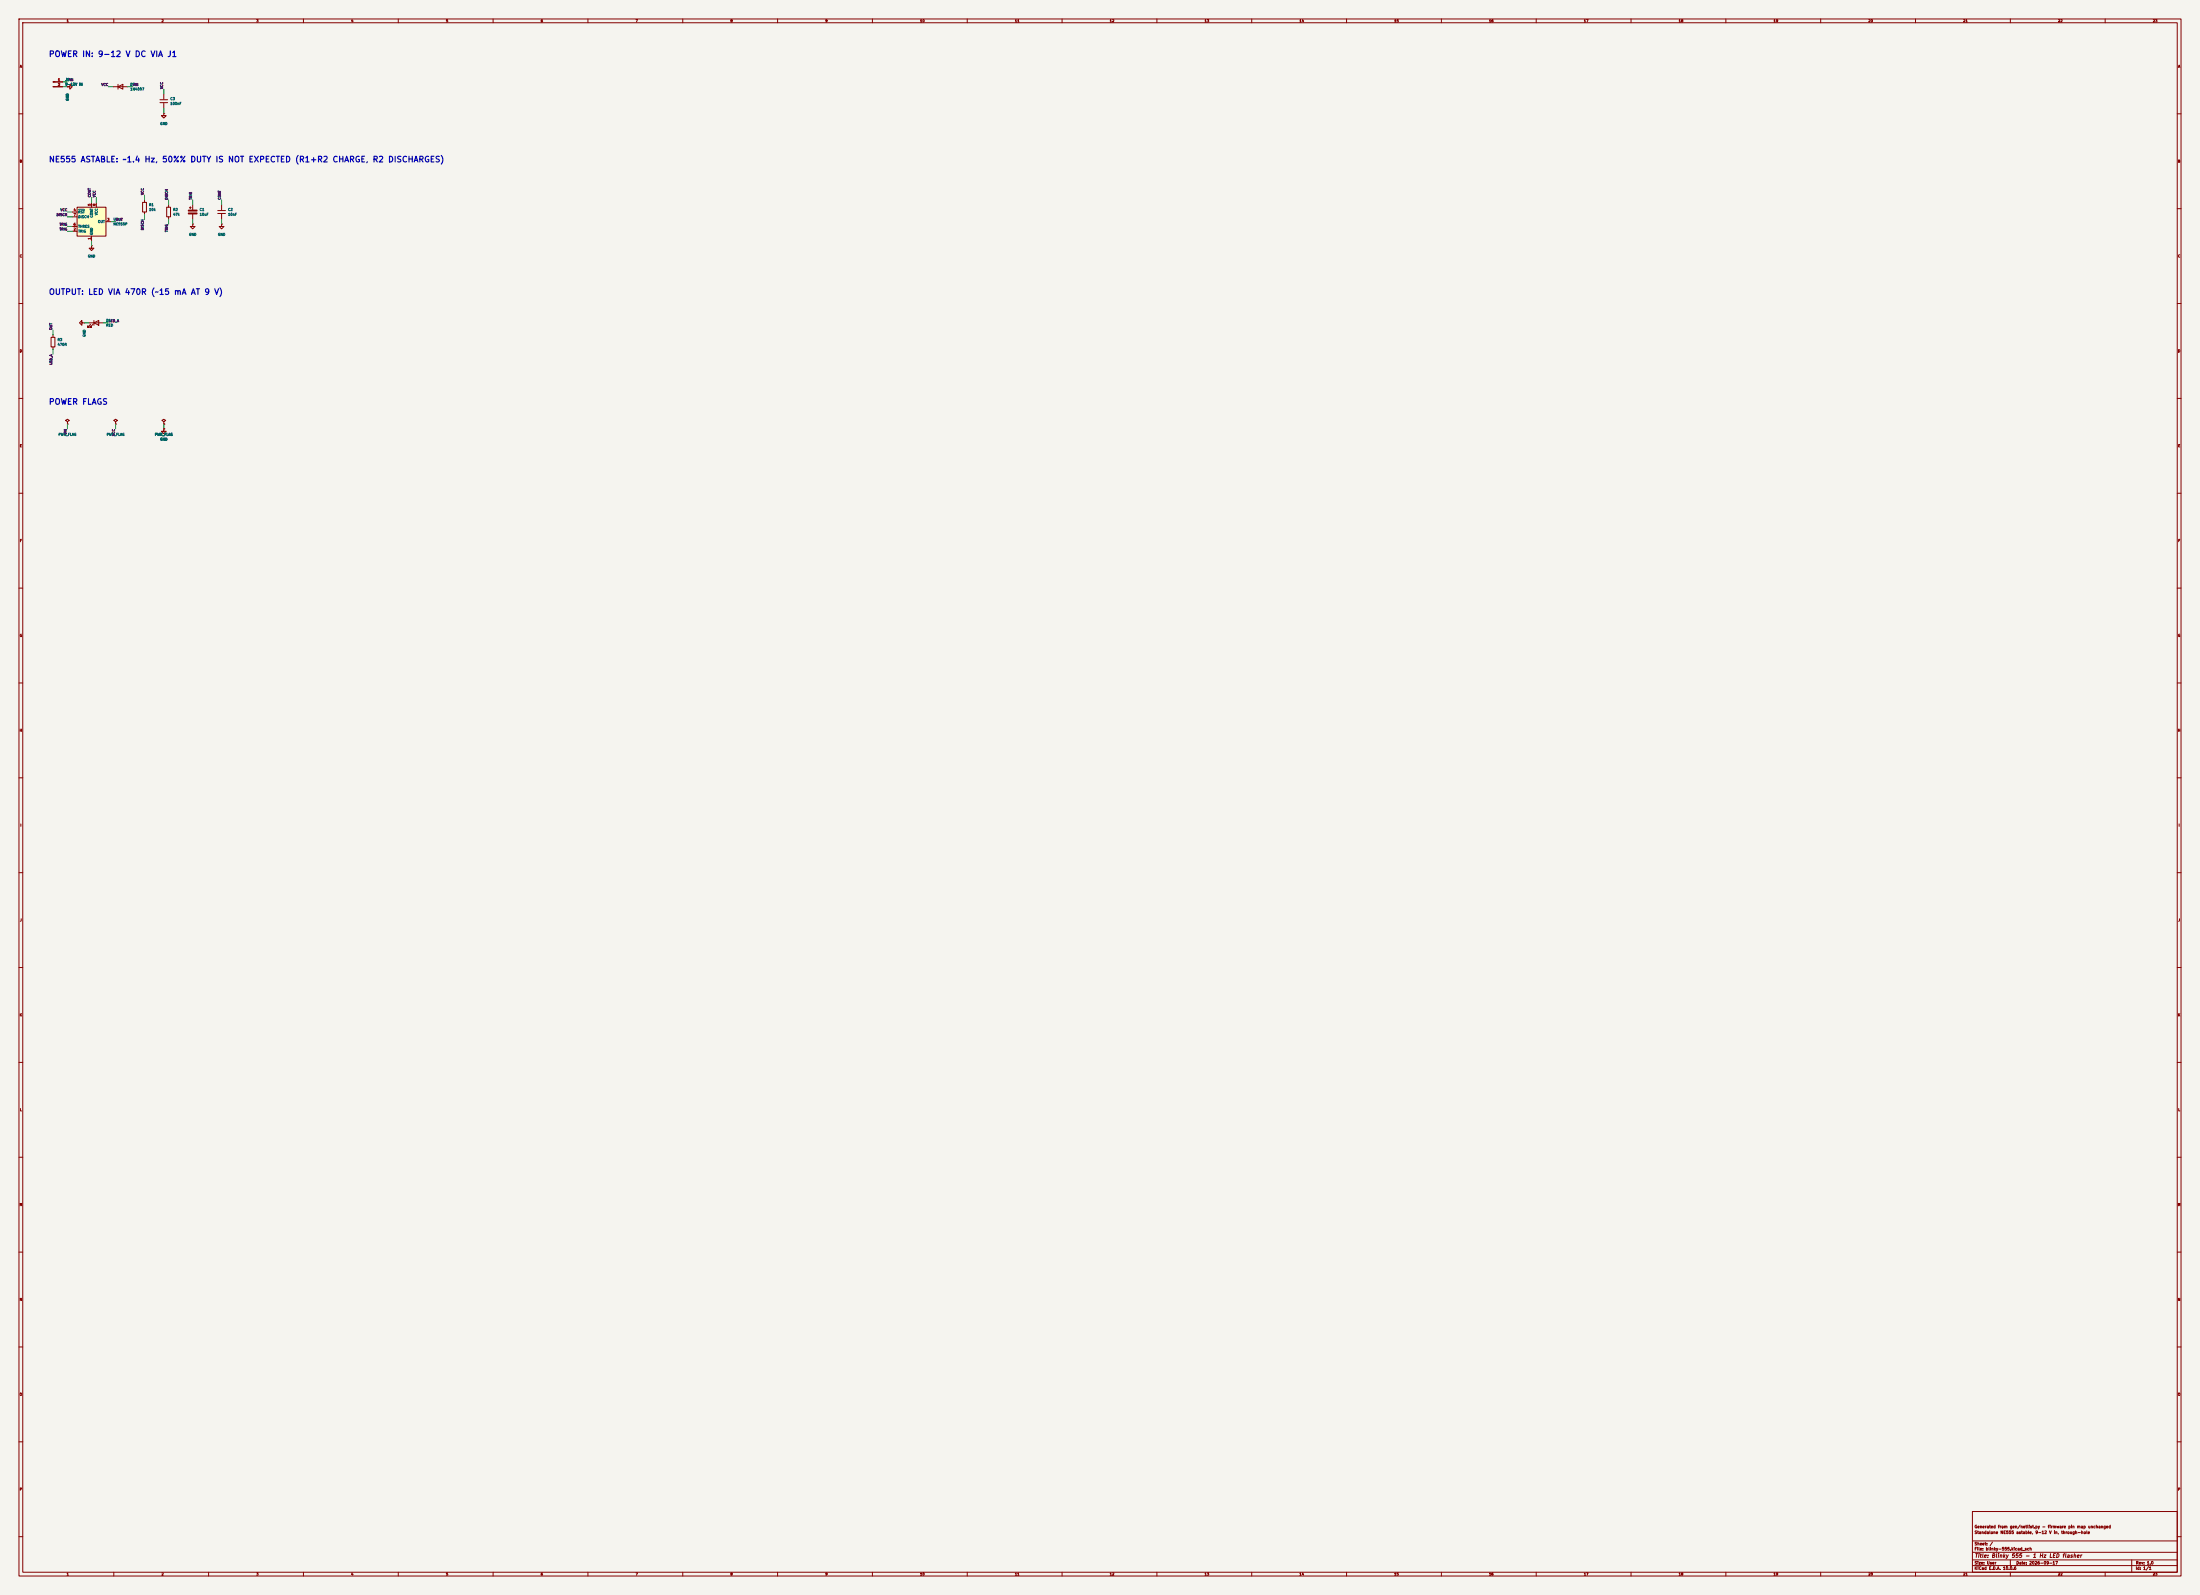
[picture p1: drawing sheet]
(kicad_sch
 (version 20250114)
 (generator "eeschema")
 (generator_version "10.0")
 (paper "User" 1160 840.74)
 (title_block (title "Blinky 555 - 1 Hz LED flasher") (date "2026-09-17") (rev "1.0") (comment 1 "Standalone NE555 astable, 9-12 V in, through-hole") (comment 2 "Generated from gen/netlist.py - firmware pin map unchanged"))
 (lib_symbols
  (symbol "Connector:Conn_01x02_Pin"
   (pin_names
    (offset 1.016) (hide yes)) (exclude_from_sim no) (in_bom yes) (on_board yes)
   (in_pos_files yes)
   (duplicate_pin_numbers_are_jumpers no)
   (property "Reference" "J" (at 0 2.54 0) (show_name no) (do_not_autoplace no) (effects (font (size 1.27 1.27))))
   (property "Value" "Conn_01x02_Pin" (at 0 -5.08 0) (show_name no) (do_not_autoplace no) (effects (font (size 1.27 1.27))))
   (property "Footprint" "" (at 0 0 0) (show_name no) (do_not_autoplace no) (hide yes) (effects (font (size 1.27 1.27))))
   (property "Datasheet" "" (at 0 0 0) (show_name no) (do_not_autoplace no) (hide yes) (effects (font (size 1.27 1.27))))
   (property "Description" "Generic connector, single row, 01x02, script generated" (at 0 0 0) (show_name no) (do_not_autoplace no) (hide yes) (effects (font (size 1.27 1.27))))
   (property "ki_locked" "" (at 0 0 0) (show_name no) (do_not_autoplace no) (effects (font (size 1.27 1.27))))
   (symbol "Conn_01x02_Pin_1_1"
    (rectangle (start 0.8636 0.127) (end 0 -0.127) (stroke (width 0.1524) (type default)) (fill (type outline)))
    (rectangle (start 0.8636 -2.413) (end 0 -2.667) (stroke (width 0.1524) (type default)) (fill (type outline)))
    (polyline (pts (xy 1.27 0) (xy 0.8636 0)) (stroke (width 0.1524) (type default)) (fill (type none)))
    (polyline (pts (xy 1.27 -2.54) (xy 0.8636 -2.54)) (stroke (width 0.1524) (type default)) (fill (type none)))
    (pin passive line (at 5.08 0 180) (length 3.81) (name "Pin_1" (effects (font (size 1.27 1.27)))) (number "1" (effects (font (size 1.27 1.27)))))
    (pin passive line (at 5.08 -2.54 180) (length 3.81) (name "Pin_2" (effects (font (size 1.27 1.27)))) (number "2" (effects (font (size 1.27 1.27))))))
   (embedded_fonts no))
  (symbol "Device:C"
   (pin_numbers (hide yes))
   (pin_names
    (offset 0.254)) (exclude_from_sim no) (in_bom yes) (on_board yes)
   (in_pos_files yes)
   (duplicate_pin_numbers_are_jumpers no)
   (property "Reference" "C" (at 0.635 2.54 0) (show_name no) (do_not_autoplace no) (effects (font (size 1.27 1.27)) (justify left)))
   (property "Value" "C" (at 0.635 -2.54 0) (show_name no) (do_not_autoplace no) (effects (font (size 1.27 1.27)) (justify left)))
   (property "Footprint" "" (at 0.9652 -3.81 0) (show_name no) (do_not_autoplace no) (hide yes) (effects (font (size 1.27 1.27))))
   (property "Datasheet" "" (at 0 0 0) (show_name no) (do_not_autoplace no) (hide yes) (effects (font (size 1.27 1.27))))
   (property "Description" "Unpolarized capacitor" (at 0 0 0) (show_name no) (do_not_autoplace no) (hide yes) (effects (font (size 1.27 1.27))))
   (symbol "C_0_1"
    (polyline (pts (xy -2.032 0.762) (xy 2.032 0.762)) (stroke (width 0.508) (type default)) (fill (type none)))
    (polyline (pts (xy -2.032 -0.762) (xy 2.032 -0.762)) (stroke (width 0.508) (type default)) (fill (type none))))
   (symbol "C_1_1"
    (pin passive line (at 0 3.81 270) (length 2.794) (name "" (effects (font (size 1.27 1.27)))) (number "1" (effects (font (size 1.27 1.27)))))
    (pin passive line (at 0 -3.81 90) (length 2.794) (name "" (effects (font (size 1.27 1.27)))) (number "2" (effects (font (size 1.27 1.27))))))
   (embedded_fonts no))
  (symbol "Device:C_Polarized"
   (pin_numbers (hide yes))
   (pin_names
    (offset 0.254)) (exclude_from_sim no) (in_bom yes) (on_board yes)
   (in_pos_files yes)
   (duplicate_pin_numbers_are_jumpers no)
   (property "Reference" "C" (at 0.635 2.54 0) (show_name no) (do_not_autoplace no) (effects (font (size 1.27 1.27)) (justify left)))
   (property "Value" "C_Polarized" (at 0.635 -2.54 0) (show_name no) (do_not_autoplace no) (effects (font (size 1.27 1.27)) (justify left)))
   (property "Footprint" "" (at 0.9652 -3.81 0) (show_name no) (do_not_autoplace no) (hide yes) (effects (font (size 1.27 1.27))))
   (property "Datasheet" "" (at 0 0 0) (show_name no) (do_not_autoplace no) (hide yes) (effects (font (size 1.27 1.27))))
   (property "Description" "Polarized capacitor" (at 0 0 0) (show_name no) (do_not_autoplace no) (hide yes) (effects (font (size 1.27 1.27))))
   (symbol "C_Polarized_0_1"
    (rectangle (start -2.286 0.508) (end 2.286 1.016) (stroke (width 0) (type default)) (fill (type none)))
    (polyline (pts (xy -1.778 2.286) (xy -0.762 2.286)) (stroke (width 0) (type default)) (fill (type none)))
    (polyline (pts (xy -1.27 2.794) (xy -1.27 1.778)) (stroke (width 0) (type default)) (fill (type none)))
    (rectangle (start 2.286 -0.508) (end -2.286 -1.016) (stroke (width 0) (type default)) (fill (type outline))))
   (symbol "C_Polarized_1_1"
    (pin passive line (at 0 3.81 270) (length 2.794) (name "" (effects (font (size 1.27 1.27)))) (number "1" (effects (font (size 1.27 1.27)))))
    (pin passive line (at 0 -3.81 90) (length 2.794) (name "" (effects (font (size 1.27 1.27)))) (number "2" (effects (font (size 1.27 1.27))))))
   (embedded_fonts no))
  (symbol "Device:D"
   (pin_numbers (hide yes))
   (pin_names
    (offset 1.016) (hide yes)) (exclude_from_sim no) (in_bom yes) (on_board yes)
   (in_pos_files yes)
   (duplicate_pin_numbers_are_jumpers no)
   (property "Reference" "D" (at 0 2.54 0) (show_name no) (do_not_autoplace no) (effects (font (size 1.27 1.27))))
   (property "Value" "D" (at 0 -2.54 0) (show_name no) (do_not_autoplace no) (effects (font (size 1.27 1.27))))
   (property "Footprint" "" (at 0 0 0) (show_name no) (do_not_autoplace no) (hide yes) (effects (font (size 1.27 1.27))))
   (property "Datasheet" "" (at 0 0 0) (show_name no) (do_not_autoplace no) (hide yes) (effects (font (size 1.27 1.27))))
   (property "Description" "Diode" (at 0 0 0) (show_name no) (do_not_autoplace no) (hide yes) (effects (font (size 1.27 1.27))))
   (property "Sim.Device" "D" (at 0 0 0) (show_name no) (do_not_autoplace no) (hide yes) (effects (font (size 1.27 1.27))))
   (property "Sim.Pins" "1=K 2=A" (at 0 0 0) (show_name no) (do_not_autoplace no) (hide yes) (effects (font (size 1.27 1.27))))
   (symbol "D_0_1"
    (polyline (pts (xy -1.27 1.27) (xy -1.27 -1.27)) (stroke (width 0.254) (type default)) (fill (type none)))
    (polyline (pts (xy 1.27 1.27) (xy 1.27 -1.27) (xy -1.27 0) (xy 1.27 1.27)) (stroke (width 0.254) (type default)) (fill (type none)))
    (polyline (pts (xy 1.27 0) (xy -1.27 0)) (stroke (width 0) (type default)) (fill (type none))))
   (symbol "D_1_1"
    (pin passive line (at -3.81 0 0) (length 2.54) (name "K" (effects (font (size 1.27 1.27)))) (number "1" (effects (font (size 1.27 1.27)))))
    (pin passive line (at 3.81 0 180) (length 2.54) (name "A" (effects (font (size 1.27 1.27)))) (number "2" (effects (font (size 1.27 1.27))))))
   (embedded_fonts no))
  (symbol "Device:LED"
   (pin_numbers (hide yes))
   (pin_names
    (offset 1.016) (hide yes)) (exclude_from_sim no) (in_bom yes) (on_board yes)
   (in_pos_files yes)
   (duplicate_pin_numbers_are_jumpers no)
   (property "Reference" "D" (at 0 2.54 0) (show_name no) (do_not_autoplace no) (effects (font (size 1.27 1.27))))
   (property "Value" "LED" (at 0 -2.54 0) (show_name no) (do_not_autoplace no) (effects (font (size 1.27 1.27))))
   (property "Footprint" "" (at 0 0 0) (show_name no) (do_not_autoplace no) (hide yes) (effects (font (size 1.27 1.27))))
   (property "Datasheet" "" (at 0 0 0) (show_name no) (do_not_autoplace no) (hide yes) (effects (font (size 1.27 1.27))))
   (property "Description" "Light emitting diode" (at 0 0 0) (show_name no) (do_not_autoplace no) (hide yes) (effects (font (size 1.27 1.27))))
   (property "Sim.Pins" "1=K 2=A" (at 0 0 0) (show_name no) (do_not_autoplace no) (hide yes) (effects (font (size 1.27 1.27))))
   (symbol "LED_0_1"
    (polyline (pts (xy -3.048 -0.762) (xy -4.572 -2.286) (xy -3.81 -2.286) (xy -4.572 -2.286) (xy -4.572 -1.524)) (stroke (width 0) (type default)) (fill (type none)))
    (polyline (pts (xy -1.778 -0.762) (xy -3.302 -2.286) (xy -2.54 -2.286) (xy -3.302 -2.286) (xy -3.302 -1.524)) (stroke (width 0) (type default)) (fill (type none)))
    (polyline (pts (xy -1.27 0) (xy 1.27 0)) (stroke (width 0) (type default)) (fill (type none)))
    (polyline (pts (xy -1.27 -1.27) (xy -1.27 1.27)) (stroke (width 0.254) (type default)) (fill (type none)))
    (polyline (pts (xy 1.27 -1.27) (xy 1.27 1.27) (xy -1.27 0) (xy 1.27 -1.27)) (stroke (width 0.254) (type default)) (fill (type none))))
   (symbol "LED_1_1"
    (pin passive line (at -3.81 0 0) (length 2.54) (name "K" (effects (font (size 1.27 1.27)))) (number "1" (effects (font (size 1.27 1.27)))))
    (pin passive line (at 3.81 0 180) (length 2.54) (name "A" (effects (font (size 1.27 1.27)))) (number "2" (effects (font (size 1.27 1.27))))))
   (embedded_fonts no))
  (symbol "Device:R"
   (pin_numbers (hide yes))
   (pin_names
    (offset 0)) (exclude_from_sim no) (in_bom yes) (on_board yes)
   (in_pos_files yes)
   (duplicate_pin_numbers_are_jumpers no)
   (property "Reference" "R" (at 2.032 0 90) (show_name no) (do_not_autoplace no) (effects (font (size 1.27 1.27))))
   (property "Value" "R" (at 0 0 90) (show_name no) (do_not_autoplace no) (effects (font (size 1.27 1.27))))
   (property "Footprint" "" (at -1.778 0 90) (show_name no) (do_not_autoplace no) (hide yes) (effects (font (size 1.27 1.27))))
   (property "Datasheet" "" (at 0 0 0) (show_name no) (do_not_autoplace no) (hide yes) (effects (font (size 1.27 1.27))))
   (property "Description" "Resistor" (at 0 0 0) (show_name no) (do_not_autoplace no) (hide yes) (effects (font (size 1.27 1.27))))
   (symbol "R_0_1"
    (rectangle (start -1.016 -2.54) (end 1.016 2.54) (stroke (width 0.254) (type default)) (fill (type none))))
   (symbol "R_1_1"
    (pin passive line (at 0 3.81 270) (length 1.27) (name "" (effects (font (size 1.27 1.27)))) (number "1" (effects (font (size 1.27 1.27)))))
    (pin passive line (at 0 -3.81 90) (length 1.27) (name "" (effects (font (size 1.27 1.27)))) (number "2" (effects (font (size 1.27 1.27))))))
   (embedded_fonts no))
  (symbol "Timer:NE555P" (exclude_from_sim no) (in_bom yes) (on_board yes)
   (in_pos_files yes)
   (duplicate_pin_numbers_are_jumpers no)
   (property "Reference" "U" (at -10.16 8.89 0) (show_name no) (do_not_autoplace no) (effects (font (size 1.27 1.27)) (justify left)))
   (property "Value" "NE555P" (at 2.54 8.89 0) (show_name no) (do_not_autoplace no) (effects (font (size 1.27 1.27)) (justify left)))
   (property "Footprint" "Package_DIP:DIP-8_W7.62mm" (at 0 -24.13 0) (show_name no) (do_not_autoplace no) (hide yes) (effects (font (size 1.27 1.27))))
   (property "Datasheet" "http://www.ti.com/lit/ds/symlink/ne555.pdf" (at 0 -26.67 0) (show_name no) (do_not_autoplace no) (hide yes) (effects (font (size 1.27 1.27))))
   (property "Description" "Precision Timers, 555 compatible, PDIP-8" (at 0 -21.59 0) (show_name no) (do_not_autoplace no) (hide yes) (effects (font (size 1.27 1.27))))
   (symbol "NE555P_0_0"
    (pin power_in line (at 0 -10.16 90) (length 2.54) (name "GND" (effects (font (size 1.27 1.27)))) (number "1" (effects (font (size 1.27 1.27)))))
    (pin power_in line (at 2.54 10.16 270) (length 2.54) (name "VCC" (effects (font (size 1.27 1.27)))) (number "8" (effects (font (size 1.27 1.27))))))
   (symbol "NE555P_0_1"
    (rectangle (start -7.62 7.62) (end 7.62 -7.62) (stroke (width 0.254) (type default)) (fill (type background))))
   (symbol "NE555P_1_1"
    (pin input line (at -10.16 -5.08 0) (length 2.54) (name "TRIG" (effects (font (size 1.27 1.27)))) (number "2" (effects (font (size 1.27 1.27)))))
    (pin output line (at 10.16 0 180) (length 2.54) (name "OUT" (effects (font (size 1.27 1.27)))) (number "3" (effects (font (size 1.27 1.27)))))
    (pin input line (at -10.16 5.08 0) (length 2.54) (name "~{RST}" (effects (font (size 1.27 1.27)))) (number "4" (effects (font (size 1.27 1.27)))))
    (pin passive line (at 0 10.16 270) (length 2.54) (name "CONT" (effects (font (size 1.27 1.27)))) (number "5" (effects (font (size 1.27 1.27)))))
    (pin input line (at -10.16 -2.54 0) (length 2.54) (name "THRES" (effects (font (size 1.27 1.27)))) (number "6" (effects (font (size 1.27 1.27)))))
    (pin input line (at -10.16 2.54 0) (length 2.54) (name "DISCH" (effects (font (size 1.27 1.27)))) (number "7" (effects (font (size 1.27 1.27))))))
   (embedded_fonts no))
  (symbol "power:+12V"
   (power global)
   (pin_numbers (hide yes))
   (pin_names
    (offset 0) (hide yes)) (exclude_from_sim no) (in_bom yes) (on_board yes)
   (in_pos_files yes)
   (duplicate_pin_numbers_are_jumpers no)
   (property "Reference" "#PWR" (at 0 -3.81 0) (show_name no) (do_not_autoplace no) (hide yes) (effects (font (size 1.27 1.27))))
   (property "Value" "+12V" (at 0 3.556 0) (show_name no) (do_not_autoplace no) (effects (font (size 1.27 1.27))))
   (property "Footprint" "" (at 0 0 0) (show_name no) (do_not_autoplace no) (hide yes) (effects (font (size 1.27 1.27))))
   (property "Datasheet" "" (at 0 0 0) (show_name no) (do_not_autoplace no) (hide yes) (effects (font (size 1.27 1.27))))
   (property "Description" "Power symbol creates a global label with name \"+12V\"" (at 0 0 0) (show_name no) (do_not_autoplace no) (hide yes) (effects (font (size 1.27 1.27))))
   (symbol "+12V_0_1"
    (polyline (pts (xy -0.762 1.27) (xy 0 2.54)) (stroke (width 0) (type default)) (fill (type none)))
    (polyline (pts (xy 0 2.54) (xy 0.762 1.27)) (stroke (width 0) (type default)) (fill (type none)))
    (polyline (pts (xy 0 0) (xy 0 2.54)) (stroke (width 0) (type default)) (fill (type none))))
   (symbol "+12V_1_1"
    (pin power_in line (at 0 0 90) (length 0) (name "" (effects (font (size 1.27 1.27)))) (number "1" (effects (font (size 1.27 1.27))))))
   (embedded_fonts no))
  (symbol "power:+3V3"
   (power global)
   (pin_numbers (hide yes))
   (pin_names
    (offset 0) (hide yes)) (exclude_from_sim no) (in_bom yes) (on_board yes)
   (in_pos_files yes)
   (duplicate_pin_numbers_are_jumpers no)
   (property "Reference" "#PWR" (at 0 -3.81 0) (show_name no) (do_not_autoplace no) (hide yes) (effects (font (size 1.27 1.27))))
   (property "Value" "+3V3" (at 0 3.556 0) (show_name no) (do_not_autoplace no) (effects (font (size 1.27 1.27))))
   (property "Footprint" "" (at 0 0 0) (show_name no) (do_not_autoplace no) (hide yes) (effects (font (size 1.27 1.27))))
   (property "Datasheet" "" (at 0 0 0) (show_name no) (do_not_autoplace no) (hide yes) (effects (font (size 1.27 1.27))))
   (property "Description" "Power symbol creates a global label with name \"+3V3\"" (at 0 0 0) (show_name no) (do_not_autoplace no) (hide yes) (effects (font (size 1.27 1.27))))
   (symbol "+3V3_0_1"
    (polyline (pts (xy -0.762 1.27) (xy 0 2.54)) (stroke (width 0) (type default)) (fill (type none)))
    (polyline (pts (xy 0 2.54) (xy 0.762 1.27)) (stroke (width 0) (type default)) (fill (type none)))
    (polyline (pts (xy 0 0) (xy 0 2.54)) (stroke (width 0) (type default)) (fill (type none))))
   (symbol "+3V3_1_1"
    (pin power_in line (at 0 0 90) (length 0) (name "" (effects (font (size 1.27 1.27)))) (number "1" (effects (font (size 1.27 1.27))))))
   (embedded_fonts no))
  (symbol "power:+5V"
   (power global)
   (pin_numbers (hide yes))
   (pin_names
    (offset 0) (hide yes)) (exclude_from_sim no) (in_bom yes) (on_board yes)
   (in_pos_files yes)
   (duplicate_pin_numbers_are_jumpers no)
   (property "Reference" "#PWR" (at 0 -3.81 0) (show_name no) (do_not_autoplace no) (hide yes) (effects (font (size 1.27 1.27))))
   (property "Value" "+5V" (at 0 3.556 0) (show_name no) (do_not_autoplace no) (effects (font (size 1.27 1.27))))
   (property "Footprint" "" (at 0 0 0) (show_name no) (do_not_autoplace no) (hide yes) (effects (font (size 1.27 1.27))))
   (property "Datasheet" "" (at 0 0 0) (show_name no) (do_not_autoplace no) (hide yes) (effects (font (size 1.27 1.27))))
   (property "Description" "Power symbol creates a global label with name \"+5V\"" (at 0 0 0) (show_name no) (do_not_autoplace no) (hide yes) (effects (font (size 1.27 1.27))))
   (symbol "+5V_0_1"
    (polyline (pts (xy -0.762 1.27) (xy 0 2.54)) (stroke (width 0) (type default)) (fill (type none)))
    (polyline (pts (xy 0 2.54) (xy 0.762 1.27)) (stroke (width 0) (type default)) (fill (type none)))
    (polyline (pts (xy 0 0) (xy 0 2.54)) (stroke (width 0) (type default)) (fill (type none))))
   (symbol "+5V_1_1"
    (pin power_in line (at 0 0 90) (length 0) (name "" (effects (font (size 1.27 1.27)))) (number "1" (effects (font (size 1.27 1.27))))))
   (embedded_fonts no))
  (symbol "power:GND"
   (power global)
   (pin_numbers (hide yes))
   (pin_names
    (offset 0) (hide yes)) (exclude_from_sim no) (in_bom yes) (on_board yes)
   (in_pos_files yes)
   (duplicate_pin_numbers_are_jumpers no)
   (property "Reference" "#PWR" (at 0 -6.35 0) (show_name no) (do_not_autoplace no) (hide yes) (effects (font (size 1.27 1.27))))
   (property "Value" "GND" (at 0 -3.81 0) (show_name no) (do_not_autoplace no) (effects (font (size 1.27 1.27))))
   (property "Footprint" "" (at 0 0 0) (show_name no) (do_not_autoplace no) (hide yes) (effects (font (size 1.27 1.27))))
   (property "Datasheet" "" (at 0 0 0) (show_name no) (do_not_autoplace no) (hide yes) (effects (font (size 1.27 1.27))))
   (property "Description" "Power symbol creates a global label with name \"GND\" , ground" (at 0 0 0) (show_name no) (do_not_autoplace no) (hide yes) (effects (font (size 1.27 1.27))))
   (symbol "GND_0_1"
    (polyline (pts (xy 0 0) (xy 0 -1.27) (xy 1.27 -1.27) (xy 0 -2.54) (xy -1.27 -1.27) (xy 0 -1.27)) (stroke (width 0) (type default)) (fill (type none))))
   (symbol "GND_1_1"
    (pin power_in line (at 0 0 270) (length 0) (name "" (effects (font (size 1.27 1.27)))) (number "1" (effects (font (size 1.27 1.27))))))
   (embedded_fonts no))
  (symbol "power:PWR_FLAG"
   (power global)
   (pin_numbers (hide yes))
   (pin_names
    (offset 0) (hide yes)) (exclude_from_sim no) (in_bom yes) (on_board yes)
   (in_pos_files yes)
   (duplicate_pin_numbers_are_jumpers no)
   (property "Reference" "#FLG" (at 0 1.905 0) (show_name no) (do_not_autoplace no) (hide yes) (effects (font (size 1.27 1.27))))
   (property "Value" "PWR_FLAG" (at 0 3.81 0) (show_name no) (do_not_autoplace no) (effects (font (size 1.27 1.27))))
   (property "Footprint" "" (at 0 0 0) (show_name no) (do_not_autoplace no) (hide yes) (effects (font (size 1.27 1.27))))
   (property "Datasheet" "" (at 0 0 0) (show_name no) (do_not_autoplace no) (hide yes) (effects (font (size 1.27 1.27))))
   (property "Description" "Special symbol for telling ERC where power comes from" (at 0 0 0) (show_name no) (do_not_autoplace no) (hide yes) (effects (font (size 1.27 1.27))))
   (symbol "PWR_FLAG_0_0"
    (pin power_out line (at 0 0 90) (length 0) (name "" (effects (font (size 1.27 1.27)))) (number "1" (effects (font (size 1.27 1.27))))))
   (symbol "PWR_FLAG_0_1"
    (polyline (pts (xy 0 0) (xy 0 1.27) (xy -1.016 1.905) (xy 0 2.54) (xy 1.016 1.905) (xy 0 1.27)) (stroke (width 0) (type default)) (fill (type none))))
   (embedded_fonts no)))
 (text "POWER IN: 9-12 V DC VIA J1" (exclude_from_sim no) (at 25.4 30.48 0) (effects (font (size 3 3) (bold yes)) (justify left bottom)))
 (symbol (lib_id "Connector:Conn_01x02_Pin") (at 27.94 43.18 0) (unit 1) (exclude_from_sim no) (in_bom yes) (on_board yes) (dnp no)
  (property "Reference" "J1" (at 34.29 41.91 0) (show_name no) (do_not_autoplace no) (effects (font (size 1.27 1.27)) (justify left)))
  (property "Value" "9-12V IN" (at 34.29 44.45 0) (show_name no) (do_not_autoplace no) (effects (font (size 1.27 1.27)) (justify left)))
  (property "Footprint" "TerminalBlock:TerminalBlock_MaiXu_MX126-5.0-02P_1x02_P5.00mm" (at 27.94 43.18 0) (show_name no) (do_not_autoplace no) (hide yes) (effects (font (size 1.27 1.27))))
  (property "Datasheet" "" (at 27.94 43.18 0) (show_name no) (do_not_autoplace no) (hide yes) (effects (font (size 1.27 1.27))))
  (property "Description" "Generic connector, single row, 01x02, script generated" (at 27.94 43.18 0) (show_name no) (do_not_autoplace no) (hide yes) (effects (font (size 1.27 1.27))))
  (pin "1")
  (pin "2"))
 (wire (pts (xy 33.02 43.18) (xy 35.56 43.18)) (stroke (width 0) (type default)))
 (label "VIN" (at 35.56 43.18 0) (effects (font (size 1.27 1.27)) (justify left bottom)))
 (wire (pts (xy 33.02 45.72) (xy 35.56 45.72)) (stroke (width 0) (type default)))
 (symbol (lib_id "power:GND") (at 35.56 45.72 90) (unit 1) (exclude_from_sim no) (in_bom no) (on_board yes) (dnp no)
  (property "Reference" "#PWR001" (at 35.56 49.22 0) (show_name no) (do_not_autoplace no) (hide yes) (effects (font (size 1.27 1.27))))
  (property "Value" "GND" (at 35.56 51.22 0) (show_name no) (do_not_autoplace no) (effects (font (size 1.27 1.27))))
  (property "Footprint" "" (at 35.56 45.72 0) (show_name no) (do_not_autoplace no) (hide yes) (effects (font (size 1.27 1.27))))
  (property "Datasheet" "" (at 35.56 45.72 0) (show_name no) (do_not_autoplace no) (hide yes) (effects (font (size 1.27 1.27))))
  (property "Description" "Power symbol creates a global label with name \"GND\" , ground" (at 35.56 45.72 0) (show_name no) (do_not_autoplace no) (hide yes) (effects (font (size 1.27 1.27))))
  (pin "1"))
 (symbol (lib_id "Device:D") (at 63.5 45.72 0) (unit 1) (exclude_from_sim no) (in_bom yes) (on_board yes) (dnp no)
  (property "Reference" "D2" (at 68.58 44.45 0) (show_name no) (do_not_autoplace no) (effects (font (size 1.27 1.27)) (justify left)))
  (property "Value" "1N4007" (at 68.58 46.99 0) (show_name no) (do_not_autoplace no) (effects (font (size 1.27 1.27)) (justify left)))
  (property "Footprint" "Diode_THT:D_DO-41_SOD81_P7.62mm_Horizontal" (at 63.5 45.72 0) (show_name no) (do_not_autoplace no) (hide yes) (effects (font (size 1.27 1.27))))
  (property "Datasheet" "" (at 63.5 45.72 0) (show_name no) (do_not_autoplace no) (hide yes) (effects (font (size 1.27 1.27))))
  (property "Description" "Diode" (at 63.5 45.72 0) (show_name no) (do_not_autoplace no) (hide yes) (effects (font (size 1.27 1.27))))
  (property "Sim.Device" "D" (at 63.5 45.72 0) (show_name no) (do_not_autoplace no) (hide yes) (effects (font (size 1.27 1.27))))
  (property "Sim.Pins" "1=K 2=A" (at 63.5 45.72 0) (show_name no) (do_not_autoplace no) (hide yes) (effects (font (size 1.27 1.27))))
  (pin "1")
  (pin "2"))
 (wire (pts (xy 59.69 45.72) (xy 57.15 45.72)) (stroke (width 0) (type default)))
 (label "VCC" (at 57.15 45.72 180) (effects (font (size 1.27 1.27)) (justify right bottom)))
 (wire (pts (xy 67.31 45.72) (xy 69.85 45.72)) (stroke (width 0) (type default)))
 (label "VIN" (at 69.85 45.72 0) (effects (font (size 1.27 1.27)) (justify left bottom)))
 (symbol (lib_id "Device:C") (at 86.36 53.34 0) (unit 1) (exclude_from_sim no) (in_bom yes) (on_board yes) (dnp no)
  (property "Reference" "C3" (at 89.662 52.07 0) (show_name no) (do_not_autoplace no) (effects (font (size 1.27 1.27)) (justify left)))
  (property "Value" "100nF" (at 89.662 54.61 0) (show_name no) (do_not_autoplace no) (effects (font (size 1.27 1.27)) (justify left)))
  (property "Footprint" "Capacitor_THT:C_Disc_D5.0mm_W2.5mm_P5.00mm" (at 86.36 53.34 0) (show_name no) (do_not_autoplace no) (hide yes) (effects (font (size 1.27 1.27))))
  (property "Datasheet" "" (at 86.36 53.34 0) (show_name no) (do_not_autoplace no) (hide yes) (effects (font (size 1.27 1.27))))
  (property "Description" "Unpolarized capacitor" (at 86.36 53.34 0) (show_name no) (do_not_autoplace no) (hide yes) (effects (font (size 1.27 1.27))))
  (pin "1")
  (pin "2"))
 (wire (pts (xy 86.36 49.53) (xy 86.36 46.99)) (stroke (width 0) (type default)))
 (label "VCC" (at 86.36 46.99 90) (effects (font (size 1.27 1.27)) (justify left bottom)))
 (wire (pts (xy 86.36 57.15) (xy 86.36 59.69)) (stroke (width 0) (type default)))
 (symbol (lib_id "power:GND") (at 86.36 59.69 0) (unit 1) (exclude_from_sim no) (in_bom no) (on_board yes) (dnp no)
  (property "Reference" "#PWR002" (at 86.36 63.19 0) (show_name no) (do_not_autoplace no) (hide yes) (effects (font (size 1.27 1.27))))
  (property "Value" "GND" (at 86.36 65.19 0) (show_name no) (do_not_autoplace no) (effects (font (size 1.27 1.27))))
  (property "Footprint" "" (at 86.36 59.69 0) (show_name no) (do_not_autoplace no) (hide yes) (effects (font (size 1.27 1.27))))
  (property "Datasheet" "" (at 86.36 59.69 0) (show_name no) (do_not_autoplace no) (hide yes) (effects (font (size 1.27 1.27))))
  (property "Description" "Power symbol creates a global label with name \"GND\" , ground" (at 86.36 59.69 0) (show_name no) (do_not_autoplace no) (hide yes) (effects (font (size 1.27 1.27))))
  (pin "1"))
 (text "NE555 ASTABLE: ~1.4 Hz, 50%% DUTY IS NOT EXPECTED (R1+R2 CHARGE, R2 DISCHARGES)" (exclude_from_sim no) (at 25.4 86.01 0) (effects (font (size 3 3) (bold yes)) (justify left bottom)))
 (symbol (lib_id "Timer:NE555P") (at 48.26 116.84 0) (unit 1) (exclude_from_sim no) (in_bom yes) (on_board yes) (dnp no)
  (property "Reference" "U1" (at 59.69 115.57 0) (show_name no) (do_not_autoplace no) (effects (font (size 1.27 1.27)) (justify left)))
  (property "Value" "NE555P" (at 59.69 118.11 0) (show_name no) (do_not_autoplace no) (effects (font (size 1.27 1.27)) (justify left)))
  (property "Footprint" "Package_DIP:DIP-8_W7.62mm" (at 48.26 116.84 0) (show_name no) (do_not_autoplace no) (hide yes) (effects (font (size 1.27 1.27))))
  (property "Datasheet" "http://www.ti.com/lit/ds/symlink/ne555.pdf" (at 48.26 116.84 0) (show_name no) (do_not_autoplace no) (hide yes) (effects (font (size 1.27 1.27))))
  (property "Description" "Precision Timers, 555 compatible, PDIP-8" (at 48.26 116.84 0) (show_name no) (do_not_autoplace no) (hide yes) (effects (font (size 1.27 1.27))))
  (pin "1")
  (pin "2")
  (pin "3")
  (pin "4")
  (pin "5")
  (pin "6")
  (pin "7")
  (pin "8"))
 (wire (pts (xy 48.26 127) (xy 48.26 129.54)) (stroke (width 0) (type default)))
 (symbol (lib_id "power:GND") (at 48.26 129.54 0) (unit 1) (exclude_from_sim no) (in_bom no) (on_board yes) (dnp no)
  (property "Reference" "#PWR003" (at 48.26 133.04 0) (show_name no) (do_not_autoplace no) (hide yes) (effects (font (size 1.27 1.27))))
  (property "Value" "GND" (at 48.26 135.04 0) (show_name no) (do_not_autoplace no) (effects (font (size 1.27 1.27))))
  (property "Footprint" "" (at 48.26 129.54 0) (show_name no) (do_not_autoplace no) (hide yes) (effects (font (size 1.27 1.27))))
  (property "Datasheet" "" (at 48.26 129.54 0) (show_name no) (do_not_autoplace no) (hide yes) (effects (font (size 1.27 1.27))))
  (property "Description" "Power symbol creates a global label with name \"GND\" , ground" (at 48.26 129.54 0) (show_name no) (do_not_autoplace no) (hide yes) (effects (font (size 1.27 1.27))))
  (pin "1"))
 (wire (pts (xy 50.8 106.68) (xy 50.8 104.14)) (stroke (width 0) (type default)))
 (label "VCC" (at 50.8 104.14 90) (effects (font (size 1.27 1.27)) (justify left bottom)))
 (wire (pts (xy 38.1 121.92) (xy 35.56 121.92)) (stroke (width 0) (type default)))
 (label "TRIG" (at 35.56 121.92 180) (effects (font (size 1.27 1.27)) (justify right bottom)))
 (wire (pts (xy 58.42 116.84) (xy 60.96 116.84)) (stroke (width 0) (type default)))
 (label "OUT" (at 60.96 116.84 0) (effects (font (size 1.27 1.27)) (justify left bottom)))
 (wire (pts (xy 38.1 111.76) (xy 35.56 111.76)) (stroke (width 0) (type default)))
 (label "VCC" (at 35.56 111.76 180) (effects (font (size 1.27 1.27)) (justify right bottom)))
 (wire (pts (xy 48.26 106.68) (xy 48.26 104.14)) (stroke (width 0) (type default)))
 (label "CONT" (at 48.26 104.14 90) (effects (font (size 1.27 1.27)) (justify left bottom)))
 (wire (pts (xy 38.1 119.38) (xy 35.56 119.38)) (stroke (width 0) (type default)))
 (label "TRIG" (at 35.56 119.38 180) (effects (font (size 1.27 1.27)) (justify right bottom)))
 (wire (pts (xy 38.1 114.3) (xy 35.56 114.3)) (stroke (width 0) (type default)))
 (label "DISCH" (at 35.56 114.3 180) (effects (font (size 1.27 1.27)) (justify right bottom)))
 (symbol (lib_id "Device:R") (at 76.2 109.22 0) (unit 1) (exclude_from_sim no) (in_bom yes) (on_board yes) (dnp no)
  (property "Reference" "R1" (at 78.486 107.95 0) (show_name no) (do_not_autoplace no) (effects (font (size 1.27 1.27)) (justify left)))
  (property "Value" "10k" (at 78.486 110.49 0) (show_name no) (do_not_autoplace no) (effects (font (size 1.27 1.27)) (justify left)))
  (property "Footprint" "Resistor_THT:R_Axial_DIN0207_L6.3mm_D2.5mm_P10.16mm_Horizontal" (at 76.2 109.22 0) (show_name no) (do_not_autoplace no) (hide yes) (effects (font (size 1.27 1.27))))
  (property "Datasheet" "" (at 76.2 109.22 0) (show_name no) (do_not_autoplace no) (hide yes) (effects (font (size 1.27 1.27))))
  (property "Description" "Resistor" (at 76.2 109.22 0) (show_name no) (do_not_autoplace no) (hide yes) (effects (font (size 1.27 1.27))))
  (pin "1")
  (pin "2"))
 (wire (pts (xy 76.2 105.41) (xy 76.2 102.87)) (stroke (width 0) (type default)))
 (label "VCC" (at 76.2 102.87 90) (effects (font (size 1.27 1.27)) (justify left bottom)))
 (wire (pts (xy 76.2 113.03) (xy 76.2 115.57)) (stroke (width 0) (type default)))
 (label "DISCH" (at 76.2 115.57 270) (effects (font (size 1.27 1.27)) (justify right bottom)))
 (symbol (lib_id "Device:R") (at 88.9 111.76 0) (unit 1) (exclude_from_sim no) (in_bom yes) (on_board yes) (dnp no)
  (property "Reference" "R2" (at 91.186 110.49 0) (show_name no) (do_not_autoplace no) (effects (font (size 1.27 1.27)) (justify left)))
  (property "Value" "47k" (at 91.186 113.03 0) (show_name no) (do_not_autoplace no) (effects (font (size 1.27 1.27)) (justify left)))
  (property "Footprint" "Resistor_THT:R_Axial_DIN0207_L6.3mm_D2.5mm_P10.16mm_Horizontal" (at 88.9 111.76 0) (show_name no) (do_not_autoplace no) (hide yes) (effects (font (size 1.27 1.27))))
  (property "Datasheet" "" (at 88.9 111.76 0) (show_name no) (do_not_autoplace no) (hide yes) (effects (font (size 1.27 1.27))))
  (property "Description" "Resistor" (at 88.9 111.76 0) (show_name no) (do_not_autoplace no) (hide yes) (effects (font (size 1.27 1.27))))
  (pin "1")
  (pin "2"))
 (wire (pts (xy 88.9 107.95) (xy 88.9 105.41)) (stroke (width 0) (type default)))
 (label "DISCH" (at 88.9 105.41 90) (effects (font (size 1.27 1.27)) (justify left bottom)))
 (wire (pts (xy 88.9 115.57) (xy 88.9 118.11)) (stroke (width 0) (type default)))
 (label "TRIG" (at 88.9 118.11 270) (effects (font (size 1.27 1.27)) (justify right bottom)))
 (symbol (lib_id "Device:C_Polarized") (at 101.6 111.76 0) (unit 1) (exclude_from_sim no) (in_bom yes) (on_board yes) (dnp no)
  (property "Reference" "C1" (at 105.156 110.49 0) (show_name no) (do_not_autoplace no) (effects (font (size 1.27 1.27)) (justify left)))
  (property "Value" "10uF" (at 105.156 113.03 0) (show_name no) (do_not_autoplace no) (effects (font (size 1.27 1.27)) (justify left)))
  (property "Footprint" "Capacitor_THT:CP_Radial_D6.3mm_P2.50mm" (at 101.6 111.76 0) (show_name no) (do_not_autoplace no) (hide yes) (effects (font (size 1.27 1.27))))
  (property "Datasheet" "" (at 101.6 111.76 0) (show_name no) (do_not_autoplace no) (hide yes) (effects (font (size 1.27 1.27))))
  (property "Description" "Polarized capacitor" (at 101.6 111.76 0) (show_name no) (do_not_autoplace no) (hide yes) (effects (font (size 1.27 1.27))))
  (pin "1")
  (pin "2"))
 (wire (pts (xy 101.6 107.95) (xy 101.6 105.41)) (stroke (width 0) (type default)))
 (label "TRIG" (at 101.6 105.41 90) (effects (font (size 1.27 1.27)) (justify left bottom)))
 (wire (pts (xy 101.6 115.57) (xy 101.6 118.11)) (stroke (width 0) (type default)))
 (symbol (lib_id "power:GND") (at 101.6 118.11 0) (unit 1) (exclude_from_sim no) (in_bom no) (on_board yes) (dnp no)
  (property "Reference" "#PWR004" (at 101.6 121.61 0) (show_name no) (do_not_autoplace no) (hide yes) (effects (font (size 1.27 1.27))))
  (property "Value" "GND" (at 101.6 123.61 0) (show_name no) (do_not_autoplace no) (effects (font (size 1.27 1.27))))
  (property "Footprint" "" (at 101.6 118.11 0) (show_name no) (do_not_autoplace no) (hide yes) (effects (font (size 1.27 1.27))))
  (property "Datasheet" "" (at 101.6 118.11 0) (show_name no) (do_not_autoplace no) (hide yes) (effects (font (size 1.27 1.27))))
  (property "Description" "Power symbol creates a global label with name \"GND\" , ground" (at 101.6 118.11 0) (show_name no) (do_not_autoplace no) (hide yes) (effects (font (size 1.27 1.27))))
  (pin "1"))
 (symbol (lib_id "Device:C") (at 116.84 111.76 0) (unit 1) (exclude_from_sim no) (in_bom yes) (on_board yes) (dnp no)
  (property "Reference" "C2" (at 120.142 110.49 0) (show_name no) (do_not_autoplace no) (effects (font (size 1.27 1.27)) (justify left)))
  (property "Value" "10nF" (at 120.142 113.03 0) (show_name no) (do_not_autoplace no) (effects (font (size 1.27 1.27)) (justify left)))
  (property "Footprint" "Capacitor_THT:C_Disc_D5.0mm_W2.5mm_P5.00mm" (at 116.84 111.76 0) (show_name no) (do_not_autoplace no) (hide yes) (effects (font (size 1.27 1.27))))
  (property "Datasheet" "" (at 116.84 111.76 0) (show_name no) (do_not_autoplace no) (hide yes) (effects (font (size 1.27 1.27))))
  (property "Description" "Unpolarized capacitor" (at 116.84 111.76 0) (show_name no) (do_not_autoplace no) (hide yes) (effects (font (size 1.27 1.27))))
  (pin "1")
  (pin "2"))
 (wire (pts (xy 116.84 107.95) (xy 116.84 105.41)) (stroke (width 0) (type default)))
 (label "CONT" (at 116.84 105.41 90) (effects (font (size 1.27 1.27)) (justify left bottom)))
 (wire (pts (xy 116.84 115.57) (xy 116.84 118.11)) (stroke (width 0) (type default)))
 (symbol (lib_id "power:GND") (at 116.84 118.11 0) (unit 1) (exclude_from_sim no) (in_bom no) (on_board yes) (dnp no)
  (property "Reference" "#PWR005" (at 116.84 121.61 0) (show_name no) (do_not_autoplace no) (hide yes) (effects (font (size 1.27 1.27))))
  (property "Value" "GND" (at 116.84 123.61 0) (show_name no) (do_not_autoplace no) (effects (font (size 1.27 1.27))))
  (property "Footprint" "" (at 116.84 118.11 0) (show_name no) (do_not_autoplace no) (hide yes) (effects (font (size 1.27 1.27))))
  (property "Datasheet" "" (at 116.84 118.11 0) (show_name no) (do_not_autoplace no) (hide yes) (effects (font (size 1.27 1.27))))
  (property "Description" "Power symbol creates a global label with name \"GND\" , ground" (at 116.84 118.11 0) (show_name no) (do_not_autoplace no) (hide yes) (effects (font (size 1.27 1.27))))
  (pin "1"))
 (text "OUTPUT: LED VIA 470R (~15 mA AT 9 V)" (exclude_from_sim no) (at 25.4 155.86 0) (effects (font (size 3 3) (bold yes)) (justify left bottom)))
 (symbol (lib_id "Device:R") (at 27.94 180.34 0) (unit 1) (exclude_from_sim no) (in_bom yes) (on_board yes) (dnp no)
  (property "Reference" "R3" (at 30.226 179.07 0) (show_name no) (do_not_autoplace no) (effects (font (size 1.27 1.27)) (justify left)))
  (property "Value" "470R" (at 30.226 181.61 0) (show_name no) (do_not_autoplace no) (effects (font (size 1.27 1.27)) (justify left)))
  (property "Footprint" "Resistor_THT:R_Axial_DIN0207_L6.3mm_D2.5mm_P10.16mm_Horizontal" (at 27.94 180.34 0) (show_name no) (do_not_autoplace no) (hide yes) (effects (font (size 1.27 1.27))))
  (property "Datasheet" "" (at 27.94 180.34 0) (show_name no) (do_not_autoplace no) (hide yes) (effects (font (size 1.27 1.27))))
  (property "Description" "Resistor" (at 27.94 180.34 0) (show_name no) (do_not_autoplace no) (hide yes) (effects (font (size 1.27 1.27))))
  (pin "1")
  (pin "2"))
 (wire (pts (xy 27.94 176.53) (xy 27.94 173.99)) (stroke (width 0) (type default)))
 (label "OUT" (at 27.94 173.99 90) (effects (font (size 1.27 1.27)) (justify left bottom)))
 (wire (pts (xy 27.94 184.15) (xy 27.94 186.69)) (stroke (width 0) (type default)))
 (label "LED_A" (at 27.94 186.69 270) (effects (font (size 1.27 1.27)) (justify right bottom)))
 (symbol (lib_id "Device:LED") (at 50.8 170.18 0) (unit 1) (exclude_from_sim no) (in_bom yes) (on_board yes) (dnp no)
  (property "Reference" "D1" (at 55.88 168.91 0) (show_name no) (do_not_autoplace no) (effects (font (size 1.27 1.27)) (justify left)))
  (property "Value" "RED" (at 55.88 171.45 0) (show_name no) (do_not_autoplace no) (effects (font (size 1.27 1.27)) (justify left)))
  (property "Footprint" "LED_THT:LED_D5.0mm" (at 50.8 170.18 0) (show_name no) (do_not_autoplace no) (hide yes) (effects (font (size 1.27 1.27))))
  (property "Datasheet" "" (at 50.8 170.18 0) (show_name no) (do_not_autoplace no) (hide yes) (effects (font (size 1.27 1.27))))
  (property "Description" "Light emitting diode" (at 50.8 170.18 0) (show_name no) (do_not_autoplace no) (hide yes) (effects (font (size 1.27 1.27))))
  (property "Sim.Pins" "1=K 2=A" (at 50.8 170.18 0) (show_name no) (do_not_autoplace no) (hide yes) (effects (font (size 1.27 1.27))))
  (property "LCSC" "C2895470" (at 50.8 170.18 0) (show_name no) (do_not_autoplace no) (hide yes) (effects (font (size 1.27 1.27))))
  (pin "1")
  (pin "2"))
 (wire (pts (xy 46.99 170.18) (xy 44.45 170.18)) (stroke (width 0) (type default)))
 (symbol (lib_id "power:GND") (at 44.45 170.18 270) (unit 1) (exclude_from_sim no) (in_bom no) (on_board yes) (dnp no)
  (property "Reference" "#PWR006" (at 44.45 173.68 0) (show_name no) (do_not_autoplace no) (hide yes) (effects (font (size 1.27 1.27))))
  (property "Value" "GND" (at 44.45 175.68 0) (show_name no) (do_not_autoplace no) (effects (font (size 1.27 1.27))))
  (property "Footprint" "" (at 44.45 170.18 0) (show_name no) (do_not_autoplace no) (hide yes) (effects (font (size 1.27 1.27))))
  (property "Datasheet" "" (at 44.45 170.18 0) (show_name no) (do_not_autoplace no) (hide yes) (effects (font (size 1.27 1.27))))
  (property "Description" "Power symbol creates a global label with name \"GND\" , ground" (at 44.45 170.18 0) (show_name no) (do_not_autoplace no) (hide yes) (effects (font (size 1.27 1.27))))
  (pin "1"))
 (wire (pts (xy 54.61 170.18) (xy 57.15 170.18)) (stroke (width 0) (type default)))
 (label "LED_A" (at 57.15 170.18 0) (effects (font (size 1.27 1.27)) (justify left bottom)))
 (text "POWER FLAGS" (exclude_from_sim no) (at 25.4 213.76 0) (effects (font (size 3 3) (bold yes)) (justify left bottom)))
 (symbol (lib_id "power:PWR_FLAG") (at 35.56 223.52 0) (unit 1) (exclude_from_sim no) (in_bom no) (on_board yes) (dnp no)
  (property "Reference" "#FLG01" (at 35.56 227.02 0) (show_name no) (do_not_autoplace no) (hide yes) (effects (font (size 1.27 1.27))))
  (property "Value" "PWR_FLAG" (at 35.56 229.02 0) (show_name no) (do_not_autoplace no) (effects (font (size 1.27 1.27))))
  (property "Footprint" "" (at 35.56 223.52 0) (show_name no) (do_not_autoplace no) (hide yes) (effects (font (size 1.27 1.27))))
  (property "Datasheet" "" (at 35.56 223.52 0) (show_name no) (do_not_autoplace no) (hide yes) (effects (font (size 1.27 1.27))))
  (property "Description" "Special symbol for telling ERC where power comes from" (at 35.56 223.52 0) (show_name no) (do_not_autoplace no) (hide yes) (effects (font (size 1.27 1.27))))
  (pin "1"))
 (wire (pts (xy 35.56 223.52) (xy 35.56 226.06)) (stroke (width 0) (type default)))
 (label "VIN" (at 35.56 226.06 270) (effects (font (size 1.27 1.27)) (justify right bottom)))
 (symbol (lib_id "power:PWR_FLAG") (at 60.96 223.52 0) (unit 1) (exclude_from_sim no) (in_bom no) (on_board yes) (dnp no)
  (property "Reference" "#FLG02" (at 60.96 227.02 0) (show_name no) (do_not_autoplace no) (hide yes) (effects (font (size 1.27 1.27))))
  (property "Value" "PWR_FLAG" (at 60.96 229.02 0) (show_name no) (do_not_autoplace no) (effects (font (size 1.27 1.27))))
  (property "Footprint" "" (at 60.96 223.52 0) (show_name no) (do_not_autoplace no) (hide yes) (effects (font (size 1.27 1.27))))
  (property "Datasheet" "" (at 60.96 223.52 0) (show_name no) (do_not_autoplace no) (hide yes) (effects (font (size 1.27 1.27))))
  (property "Description" "Special symbol for telling ERC where power comes from" (at 60.96 223.52 0) (show_name no) (do_not_autoplace no) (hide yes) (effects (font (size 1.27 1.27))))
  (pin "1"))
 (wire (pts (xy 60.96 223.52) (xy 60.96 226.06)) (stroke (width 0) (type default)))
 (label "VCC" (at 60.96 226.06 270) (effects (font (size 1.27 1.27)) (justify right bottom)))
 (symbol (lib_id "power:PWR_FLAG") (at 86.36 223.52 0) (unit 1) (exclude_from_sim no) (in_bom no) (on_board yes) (dnp no)
  (property "Reference" "#FLG03" (at 86.36 227.02 0) (show_name no) (do_not_autoplace no) (hide yes) (effects (font (size 1.27 1.27))))
  (property "Value" "PWR_FLAG" (at 86.36 229.02 0) (show_name no) (do_not_autoplace no) (effects (font (size 1.27 1.27))))
  (property "Footprint" "" (at 86.36 223.52 0) (show_name no) (do_not_autoplace no) (hide yes) (effects (font (size 1.27 1.27))))
  (property "Datasheet" "" (at 86.36 223.52 0) (show_name no) (do_not_autoplace no) (hide yes) (effects (font (size 1.27 1.27))))
  (property "Description" "Special symbol for telling ERC where power comes from" (at 86.36 223.52 0) (show_name no) (do_not_autoplace no) (hide yes) (effects (font (size 1.27 1.27))))
  (pin "1"))
 (wire (pts (xy 86.36 223.52) (xy 86.36 226.06)) (stroke (width 0) (type default)))
 (symbol (lib_id "power:GND") (at 86.36 226.06 0) (unit 1) (exclude_from_sim no) (in_bom no) (on_board yes) (dnp no)
  (property "Reference" "#PWR007" (at 86.36 229.56 0) (show_name no) (do_not_autoplace no) (hide yes) (effects (font (size 1.27 1.27))))
  (property "Value" "GND" (at 86.36 231.56 0) (show_name no) (do_not_autoplace no) (effects (font (size 1.27 1.27))))
  (property "Footprint" "" (at 86.36 226.06 0) (show_name no) (do_not_autoplace no) (hide yes) (effects (font (size 1.27 1.27))))
  (property "Datasheet" "" (at 86.36 226.06 0) (show_name no) (do_not_autoplace no) (hide yes) (effects (font (size 1.27 1.27))))
  (property "Description" "Power symbol creates a global label with name \"GND\" , ground" (at 86.36 226.06 0) (show_name no) (do_not_autoplace no) (hide yes) (effects (font (size 1.27 1.27))))
  (pin "1"))
 (sheet_instances (path "" (page "1")))
 (embedded_fonts no))
